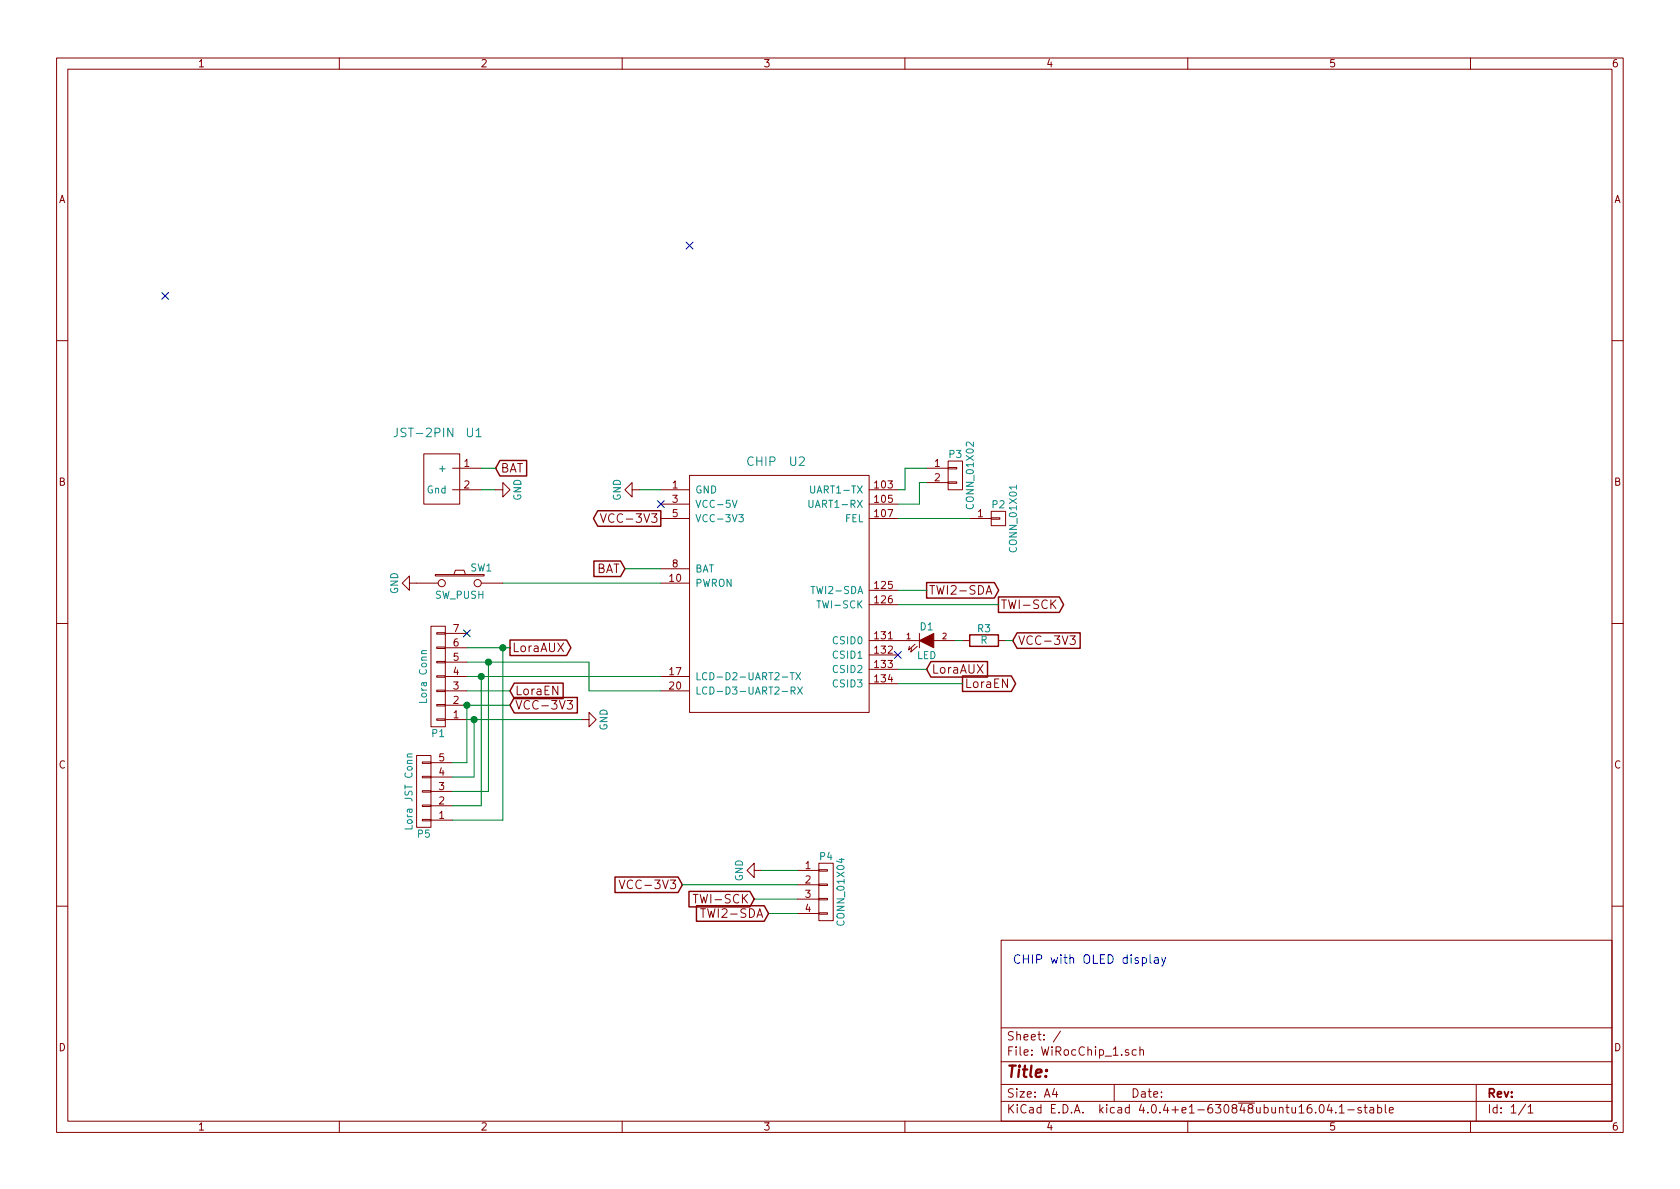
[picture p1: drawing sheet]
EESchema Schematic File Version 4
LIBS:WiRocChip_1-cache
EELAYER 26 0
EELAYER END
$Descr A4 11693 8268
encoding utf-8
Sheet 1 1
Title ""
Date ""
Rev ""
Comp ""
Comment1 ""
Comment2 ""
Comment3 ""
Comment4 ""
$EndDescr
$Comp
L chip:CHIP U2
U 1 1
P 5450 3900
F 0 "U2" H 5550 4600 60  0000 C CNN
F 1 "CHIP" H 5300 4600 60  0000 C CNN
F 2 "WiRoc:Chip" H 4850 4250 60  0001 C CNN
F 3 "" H 4850 4250 60  0001 C CNN
	1    5450 3900
	1    0    0    -1  
$EndComp
$Comp
L WiRoc:JST-2PIN U1
U 1 1
P 3100 3350
F 0 "U1" H 3300 3700 60  0000 C CNN
F 1 "JST-2PIN" H 2950 3700 60  0000 C CNN
F 2 "Library:JST_2.56" H 3125 3350 60  0001 C CNN
F 3 "" H 3125 3350 60  0000 C CNN
	1    3100 3350
	1    0    0    -1  
$EndComp
Wire Wire Line
	3350 3400 3450 3400
Wire Wire Line
	4600 3400 4450 3400
Text GLabel 3450 3250 2    60   Input ~ 0
BAT
Wire Wire Line
	3450 3250 3350 3250
Text GLabel 4350 3950 0    60   Input ~ 0
BAT
$Comp
L WiRocChip_1-rescue:SW_PUSH SW1
U 1 1
P 3200 4050
F 0 "SW1" H 3350 4160 50  0000 C CNN
F 1 "SW_PUSH" H 3200 3970 50  0000 C CNN
F 2 "Pin_Headers:Pin_Header_Straight_1x02_Pitch2.54mm" H 3200 4050 50  0001 C CNN
F 3 "" H 3200 4050 50  0000 C CNN
	1    3200 4050
	1    0    0    -1  
$EndComp
Wire Wire Line
	4600 4050 3500 4050
$Comp
L power:GND #PWR01
U 1 1
P 2900 4050
F 0 "#PWR01" H 2900 3800 50  0001 C CNN
F 1 "GND" H 2900 3900 50  0000 C CNN
F 2 "" H 2900 4050 50  0000 C CNN
F 3 "" H 2900 4050 50  0000 C CNN
	1    2900 4050
	0    1    1    0   
$EndComp
$Comp
L power:GND #PWR02
U 1 1
P 3450 3400
F 0 "#PWR02" H 3450 3150 50  0001 C CNN
F 1 "GND" H 3450 3250 50  0000 C CNN
F 2 "" H 3450 3400 50  0000 C CNN
F 3 "" H 3450 3400 50  0000 C CNN
	1    3450 3400
	0    -1   -1   0   
$EndComp
$Comp
L power:GND #PWR03
U 1 1
P 4450 3400
F 0 "#PWR03" H 4450 3150 50  0001 C CNN
F 1 "GND" H 4450 3250 50  0000 C CNN
F 2 "" H 4450 3400 50  0000 C CNN
F 3 "" H 4450 3400 50  0000 C CNN
	1    4450 3400
	0    1    1    0   
$EndComp
Wire Wire Line
	4100 4800 4600 4800
$Comp
L WiRocChip_1-rescue:CONN_01X07 P1
U 1 1
P 3050 4700
F 0 "P1" H 3050 5100 50  0000 C CNN
F 1 "Lora Conn" V 3150 4700 50  0000 C CNN
F 2 "Pin_Headers:Pin_Header_Straight_1x07_Pitch2.54mm" H 3050 4700 50  0001 C CNN
F 3 "" H 3050 4700 50  0000 C CNN
	1    3050 4700
	-1   0    0    1   
$EndComp
NoConn ~ 3250 4400
$Comp
L power:GND #PWR04
U 1 1
P 4050 5000
F 0 "#PWR04" H 4050 4750 50  0001 C CNN
F 1 "GND" H 4050 4850 50  0000 C CNN
F 2 "" H 4050 5000 50  0000 C CNN
F 3 "" H 4050 5000 50  0000 C CNN
	1    4050 5000
	0    -1   -1   0   
$EndComp
Text GLabel 3550 4800 2    60   Input ~ 0
LoraEN
Text GLabel 6700 4750 2    60   Output ~ 0
LoraEN
Wire Wire Line
	6250 4750 6700 4750
Wire Wire Line
	3250 4600 3400 4600
Wire Wire Line
	3250 4700 3350 4700
Text GLabel 3550 4500 2    60   Output ~ 0
LoraAUX
Text GLabel 6450 4650 2    60   Input ~ 0
LoraAUX
Text GLabel 4600 3600 0    60   Output ~ 0
VCC-3V3
Text GLabel 3550 4900 2    60   Input ~ 0
VCC-3V3
Wire Wire Line
	4600 3950 4350 3950
$Comp
L WiRocChip_1-rescue:R R3
U 1 1
P 6850 4450
F 0 "R3" V 6930 4450 50  0000 C CNN
F 1 "R" V 6850 4450 50  0000 C CNN
F 2 "Resistors_ThroughHole:R_Axial_DIN0207_L6.3mm_D2.5mm_P7.62mm_Horizontal" V 6780 4450 50  0001 C CNN
F 3 "" H 6850 4450 50  0000 C CNN
	1    6850 4450
	0    -1   -1   0   
$EndComp
$Comp
L WiRocChip_1-rescue:LED-RESCUE-WiRocChip_1 D1
U 1 1
P 6450 4450
F 0 "D1" H 6450 4550 50  0000 C CNN
F 1 "LED" H 6450 4350 50  0000 C CNN
F 2 "LEDs:LED_D3.0mm" H 6450 4450 50  0001 C CNN
F 3 "" H 6450 4450 50  0000 C CNN
	1    6450 4450
	1    0    0    -1  
$EndComp
NoConn ~ 1150 2050
NoConn ~ 4800 1700
Text GLabel 7050 4450 2    60   Input ~ 0
VCC-3V3
$Comp
L WiRocChip_1-rescue:CONN_01X02 P3
U 1 1
P 6650 3300
F 0 "P3" H 6650 3450 50  0000 C CNN
F 1 "CONN_01X02" V 6750 3300 50  0000 C CNN
F 2 "Pin_Headers:Pin_Header_Straight_1x02_Pitch2.54mm" H 6650 3300 50  0001 C CNN
F 3 "" H 6650 3300 50  0000 C CNN
	1    6650 3300
	1    0    0    -1  
$EndComp
Wire Wire Line
	6250 3500 6400 3500
Wire Wire Line
	6400 3500 6400 3350
Wire Wire Line
	6400 3350 6450 3350
Wire Wire Line
	6450 3250 6300 3250
Wire Wire Line
	6300 3250 6300 3400
Wire Wire Line
	6300 3400 6250 3400
$Comp
L WiRocChip_1-rescue:CONN_01X01 P2
U 1 1
P 6950 3600
F 0 "P2" H 6950 3700 50  0000 C CNN
F 1 "CONN_01X01" V 7050 3600 50  0000 C CNN
F 2 "Pin_Headers:Pin_Header_Straight_1x01_Pitch2.54mm" H 6950 3600 50  0001 C CNN
F 3 "" H 6950 3600 50  0000 C CNN
	1    6950 3600
	1    0    0    -1  
$EndComp
Wire Wire Line
	6650 4450 6700 4450
Wire Wire Line
	7000 4450 7050 4450
Wire Wire Line
	4100 4600 4100 4800
Wire Wire Line
	6250 3600 6750 3600
$Comp
L WiRocChip_1-rescue:CONN_01X04 P4
U 1 1
P 5750 6200
F 0 "P4" H 5750 6450 50  0000 C CNN
F 1 "CONN_01X04" V 5850 6200 50  0000 C CNN
F 2 "WiRoc:CONN_OLED_TWI-Socket_Strip_Straight_1x04_Pitch2.54mm" H 5750 6200 50  0001 C CNN
F 3 "" H 5750 6200 50  0000 C CNN
	1    5750 6200
	1    0    0    -1  
$EndComp
Text GLabel 4750 6150 0    60   Input ~ 0
VCC-3V3
$Comp
L power:GND #PWR05
U 1 1
P 5300 6050
F 0 "#PWR05" H 5300 5800 50  0001 C CNN
F 1 "GND" H 5300 5900 50  0000 C CNN
F 2 "" H 5300 6050 50  0000 C CNN
F 3 "" H 5300 6050 50  0000 C CNN
	1    5300 6050
	0    1    1    0   
$EndComp
Wire Wire Line
	5550 6350 5350 6350
Wire Wire Line
	5250 6250 5550 6250
Text GLabel 5350 6350 0    60   Input ~ 0
TWI2-SDA
Text GLabel 5250 6250 0    60   Input ~ 0
TWI-SCK
Wire Wire Line
	5550 6050 5300 6050
Wire Wire Line
	4750 6150 5550 6150
Wire Wire Line
	6250 4650 6450 4650
Text GLabel 6450 4100 2    60   Output ~ 0
TWI2-SDA
Text GLabel 6950 4200 2    60   Output ~ 0
TWI-SCK
Wire Wire Line
	6250 4200 6950 4200
Wire Wire Line
	6450 4100 6250 4100
NoConn ~ 6250 4550
NoConn ~ 4600 3500
Wire Wire Line
	3250 5000 3300 5000
$Comp
L WiRocChip_1-rescue:CONN_01X05 P5
U 1 1
P 2950 5500
F 0 "P5" H 2950 5800 50  0000 C CNN
F 1 "Lora JST Conn" V 3050 5500 50  0000 C CNN
F 2 "Connectors_JST:JST_PH_B5B-PH-K_05x2.00mm_Straight" H 2950 5500 50  0001 C CNN
F 3 "" H 2950 5500 50  0000 C CNN
	1    2950 5500
	-1   0    0    1   
$EndComp
Wire Wire Line
	3250 4500 3500 4500
Wire Wire Line
	3550 4800 3250 4800
Wire Wire Line
	3250 4900 3550 4900
Wire Wire Line
	3350 5600 3150 5600
Wire Wire Line
	3150 5500 3400 5500
Wire Wire Line
	3300 5400 3150 5400
Wire Wire Line
	3250 5300 3150 5300
Text Notes 7050 6700 0    60   ~ 0
CHIP with OLED display
Wire Wire Line
	3150 5700 3500 5700
Wire Wire Line
	3250 5300 3250 4900
Connection ~ 3250 4900
Connection ~ 3300 5000
Wire Wire Line
	3300 5400 3300 5000
Wire Wire Line
	3400 5500 3400 4600
Connection ~ 3400 4600
Wire Wire Line
	3350 5600 3350 4700
Connection ~ 3350 4700
Wire Wire Line
	3500 5700 3500 4500
Connection ~ 3500 4500
Wire Wire Line
	3300 5000 4050 5000
Wire Wire Line
	3400 4600 4100 4600
Wire Wire Line
	3350 4700 4600 4700
Wire Wire Line
	3500 4500 3550 4500
$EndSCHEMATC
